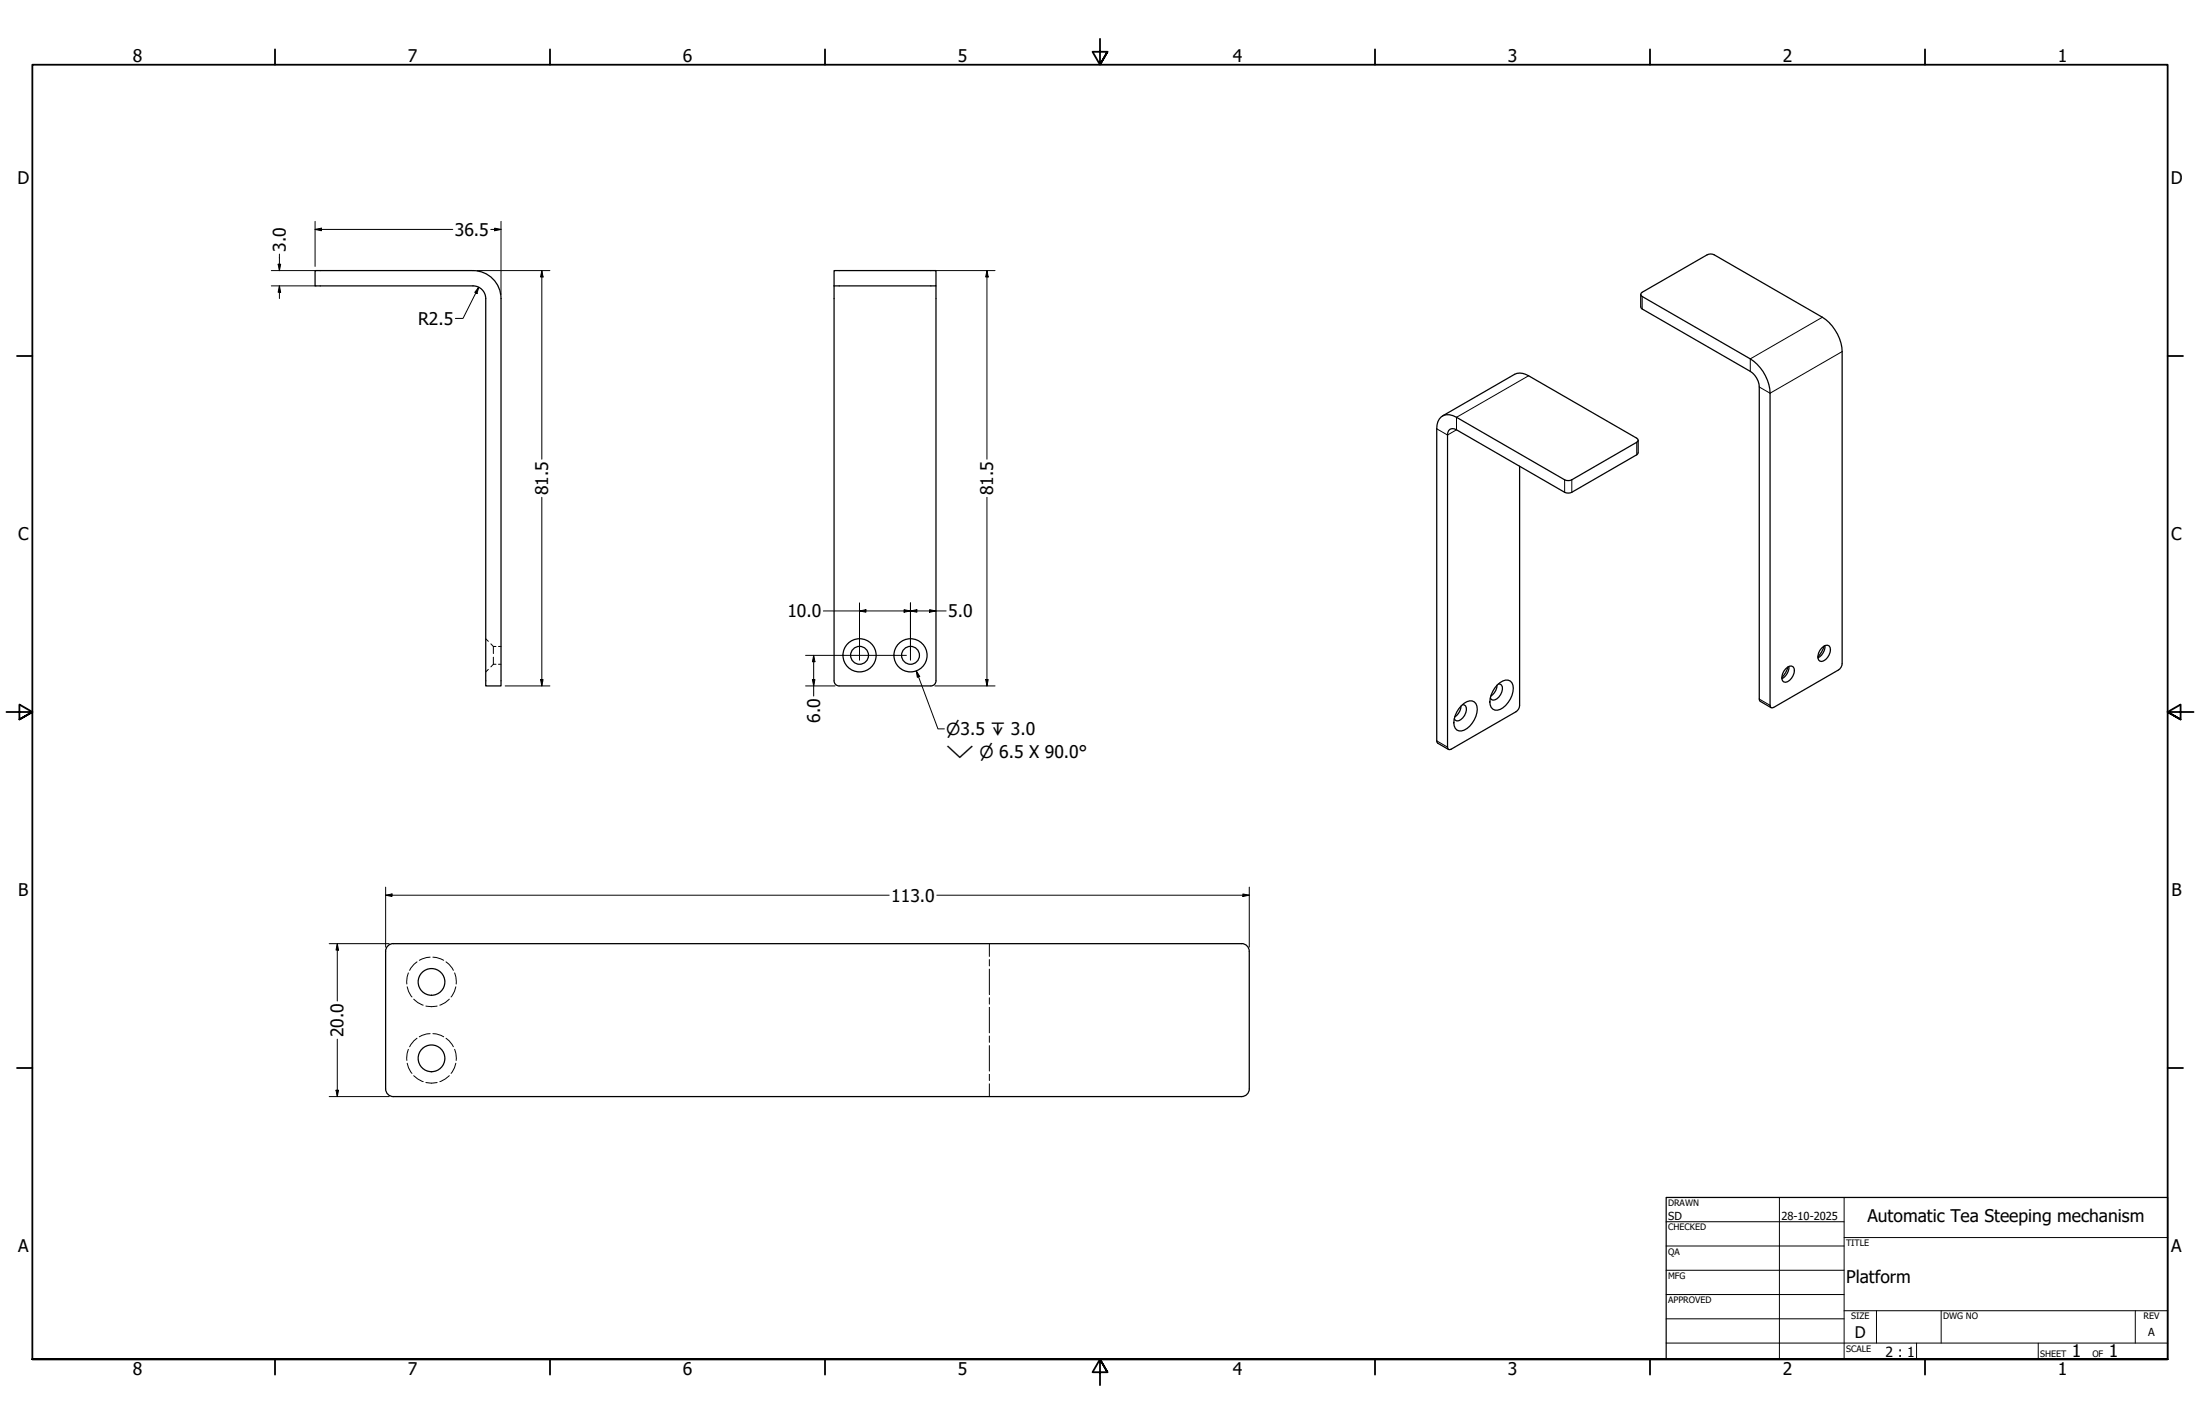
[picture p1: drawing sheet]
<svg xmlns="http://www.w3.org/2000/svg" width="864mm" height="559mm" viewBox="0 0 864 559" stroke-linecap="round" stroke-linejoin="round" font-family="sans-serif">
<!-- layer: Visible (ANSI) -->
<g fill="none" stroke="#000" stroke-width=".49">
<path d="M123.7 106.2h62a11 11 0 0 1 11 11v152h-6v-152a5 5 0 0 0-5-5h-62zM327.4 106.2h40v6h-40zM327.4 112.2l.1 155.5 .9 1.2 1 .3h36M367.4 112.2v155M644.1 115.5v4.9l.5 .8 42.5 24.5a7.8 7.8 0 0 1 3.5 6.2v122.4l.4 .9 4.3 2.5M644.2 115.1l25.9-15.1a3 3 0 0 1 2.8 0l42.5 24.5a17.4 17.4 0 0 1 7.7 13.5v122.5a3.2 3.2 0 0 1-1.4 2.4l-25.5 14.7-.9 .1-.4-.3-.1-123.1a17.1 17.1 0 0 0-7.7-13.5l-42.5-24.5-.5-.8zM566.2 163.2l28.3-16.3a5.4 5.4 0 0 1 5.5 .6l42.9 24.8v.9l-.4 .4-25.5 14.7a3.3 3.3 0 0 1-2.8 0l-42.5-24.5a4.7 4.7 0 0 0-7.3 1.7l-.4 2.8v122.4l.4 .9 4.2 2.5M643 172.8v4.9l-.5 .8-25.5 14.7a3.3 3.3 0 0 1-2.8 0l-42.5-24.5a2.15 2.15 0 0 0-2.5-.3 2.15 2.15 0 0 0-1 2.3l.1 123.1 .3 .3 1-.1 25.5-14.7a3.1 3.1 0 0 0 1.4-2.4v-93.9M715.1 254.3a1.94 1.94 0 0 1 3.3-.2 4.9 4.9 0 0 1-3.3 5.5 1.64 1.64 0 0 1-1.5-2.3l.3-1zM716.1 253.5l-1 2.3-1.5 2M716.4 253.3a5.3 5.3 0 0 1-2.8 4.9M367.4 267.2l-.6 1.4-1.4 .6"/>
<path d="M573.5 277.1a5.3 5.3 0 0 1-2.5 4.2M573.7 276.9a4.3 4.3 0 0 1 5-1.5 5.7 5.7 0 0 1 0 7.1 6.7 6.7 0 0 1-6 4.3 3.3 3.3 0 0 1-1.9-4.5 10.7 10.7 0 0 1 2.9-5.4zM574.1 276.5l.7 .1a3.5 3.5 0 0 1-.5 5.1 2 2 0 0 1-3.4 .4M587.7 268.9a5.3 5.3 0 0 1-2.5 4.3M587.8 268.7a4.4 4.4 0 0 1 5.1-1.4 5.8 5.8 0 0 1 0 7 6.7 6.7 0 0 1-6.1 4.4 3.3 3.3 0 0 1-1.8-4.6 11.1 11.1 0 0 1 2.8-5.4zM588.2 268.4a1.6 1.6 0 0 1 1.6 2.1 4.6 4.6 0 0 1-3.8 4.2l-1-.8M700.9 262.5a1.91 1.91 0 0 1 3.4-.2 4.9 4.9 0 0 1-3.4 5.4l-.7-.1a3.7 3.7 0 0 1 .7-5.1zM701.9 261.7l-1 2.2-1.4 2.1M702.2 261.5a5.4 5.4 0 0 1-2.7 4.8M487.4 370.3a3 3 0 0 1 3 3v54a3 3 0 0 1-3 3M487.4 370.3h-333a3 3 0 0 0-3 3v54a3 3 0 0 0 3 3h333"/>
<circle cx="337.4" cy="257.2" r="3.5"/>
<circle cx="337.4" cy="257.2" r="6.5"/>
<circle cx="357.4" cy="257.2" r="3.5"/>
<circle cx="357.4" cy="257.2" r="6.5"/>
<circle cx="169.4" cy="385.3" r="5.2"/>
<circle cx="169.4" cy="415.3" r="5.2"/>
</g>
<!-- layer: Hidden (ANSI) -->
<g fill="none" stroke="#000" stroke-width=".39">
<path d="M190.7 250.7l1 1M192.7 252.7l1 1M193.7 253.7v2.8M193.7 257.9v2.8M193.7 253.7h1M195.7 253.7h1M191.7 262.7l-1 1M193.7 260.7l-1 1M193.7 260.7h1M195.7 260.7h1M163.7 377.4l-1.2 1-1.7 2.4M168.8 375.6l-1.3 .1-2.9 1.1"/>
<path d="M169.9 375.6l1.4 .1 2.9 1.1M175.1 377.4l1.2 1 1.7 2.4M159.8 387.2l.6 1.8 1.3 2.2M160.3 381.8l-.5 1.6-.1 2.8M162.4 392.1a8.3 8.3 0 0 0 3.7 2.3M167.2 394.8l2.2 .2 2.2-.2M176.4 392.1a8.3 8.3 0 0 1-3.8 2.3M178.5 381.8l.5 1.6 .1 2.8M178.9 387.2l-.5 1.8-1.3 2.2M159.8 417.2l.6 1.8 1.3 2.2M160.3 411.8l-.5 1.6-.1 2.7M163.7 407.4l-1.2 1-1.7 2.4"/>
<path d="M168.8 405.6l-1.3 .1-2.9 1.2M169.9 405.6l1.4 .1 2.9 1.2M175.1 407.4l1.2 1 1.7 2.4M178.5 411.8l.5 1.6 .1 2.7M178.9 417.2l-.5 1.8-1.3 2.2M162.4 422.1l1.6 1.3 2.1 1.1M167.2 424.8l2.2 .3 2.2-.3M176.4 422.1l-1.6 1.3-2.2 1.1"/>
</g>
<!-- layer: Bend Centerline (ANSI) -->
<path d="M388.4 370.3v5M388.4 376.6v2.5M388.4 380.3v10M388.4 391.5v2.6M388.4 395.3v10M388.4 406.5v2.5M388.4 410.3v10M388.4 421.6v2.4M388.4 425.3v5" fill="none" stroke="#000" stroke-width=".39"/>
<!-- layer: Visible Narrow (ANSI) -->
<path d="M644.6 116.3v4.9M715.4 124.5l-28.3 16.3v4.9M723.1 138l-28.3 16.3-4.2-2.4M600 147.5l-28.3 16.3v4.9l-3.5 2-4.2-2.4M642.5 173.6v4.9M614.2 188.3v4.9M617 188.3v4.9M690.6 274.3l4.2 2.5M564 290.7l4.2 2.5" fill="none" stroke="#000" stroke-width=".39"/>
<!-- layer: Border (ANSI) -->
<g fill="none" stroke="#000" stroke-width=".71">
<path d="M107.9 19.4v6M215.9 19.4v6M323.8 19.4v6M431.8 15.2v10.2l-2.9-5.1h5.8l-2.9 5.1 2.9-5.1M539.8 19.4v6M647.7 19.4v6M755.6 19.4v6M6.7 139.7h6M850.9 139.7h6M2.5 279.4h10.2l-5.1-2.9v5.8l5.1-2.9-5.1 2.9M861.1 279.4h-10.2l5.1-2.9v5.8l-5.1-2.9 5.1 2.9M6.7 419.1h6"/>
<path d="M850.9 419.1h6M12.7 533.4v-508h838.2v508h-838.2h838.2M107.9 533.4v6M215.9 533.4v6M323.8 533.4v6M434.7 538.5l-2.9-5.1 2.9 5.1h-5.8l2.9-5.1v10.2M539.8 533.4v6M647.7 533.4v6M755.6 533.4v6"/>
</g>
<!-- layer: Title (ANSI) -->
<g fill="none" stroke="#000" stroke-width=".39">
<path d="M654 479.4h69.9M698.5 469.9v63.5M723.9 469.9v63.5M654 488.9h69.9M654 498.5h69.9M723.9 485.6h127M654 508h69.9M654 517.5h69.9M723.9 514.3h127M736.6 514.3v12.7M762 514.3v12.7M838.2 514.3v12.7"/>
<path d="M654 527h196.9M752.3 527v6.4M800.1 527v6.4"/>
</g>
<path d="M654 469.9h196.9v63.5h-196.9z" fill="none" stroke="#000" stroke-width=".49"/>
<!-- layer: Dimension (ANSI) -->
<g fill="none" stroke="#000" stroke-width=".39">
<path d="M109.7 99.7v6.5M123.7 90l2.5-.5v1.1zM123.7 90h54M123.7 86.9v17.7M192.7 90h4M194.2 89.5l2.5 .5-2.5 .6zM196.7 86.9v28.7M106.5 106.2h17.6M106.5 112.2h17.6M109.2 103.7h1l-.5 2.5zM109.7 112.2l.5 2.5h-1zM109.7 112.2v5"/>
<path d="M187.3 106.2h28.6M187.9 112.7l-.6 2.5-.9-.5zM187.9 112.7l-6.1 12.3h-3M212.7 106.2l.5 2.5h-1zM212.7 106.2v74M367 106.2h23.6M387.4 106.2l.5 2.5h-1zM387.4 106.2v74M212.7 195.2v74M387.4 195.2v74M323.2 239.7h48.2M337.4 239.7l2.5-.4v.9z"/>
<path d="M337.4 236.6v22.5M354.9 239.3l2.5 .4-2.5 .5zM357.4 239.7l2.5-.4v.9zM357.4 236.6v22.5M364.9 239.3l2.5 .4-2.5 .5zM316.2 257.2h39.6M319.4 257.2l.5 2.5h-1zM319.4 257.2v16M198.3 269.2h17.6M212.2 266.7h1l-.5 2.5zM316.2 269.2h11.6M318.9 266.7h1l-.5 2.5z"/>
<path d="M367 269.2h23.6M386.9 266.7h1l-.5 2.5zM151.4 351.3l2.5-.5v1zM151.4 351.3h197.6M151.4 348.1v23.6M367.7 351.3h122.7M487.9 350.8l2.5 .5-2.5 .5zM490.4 348.1v23.6M129.2 370.3h23.6M132.4 370.3l.5 2.5h-1zM132.4 370.3v22.5M132.4 407.8v22.5"/>
<path d="M129.2 430.3h23.6M131.9 427.8h1l-.5 2.5z"/>
</g>
<g fill="#000">
<path d="M123.7 90l2.5-.5v1.1z" fill-rule="evenodd"/>
<path d="M194.2 89.5l2.5 .5-2.5 .6z" fill-rule="evenodd"/>
<path d="M109.2 103.7h1l-.5 2.5z" fill-rule="evenodd"/>
<path d="M109.7 112.2l.5 2.5h-1z" fill-rule="evenodd"/>
<path d="M187.9 112.7l-.6 2.5-.9-.5z" fill-rule="evenodd"/>
<path d="M212.7 106.2l.5 2.5h-1z" fill-rule="evenodd"/>
<path d="M387.4 106.2l.5 2.5h-1z" fill-rule="evenodd"/>
<path d="M337.4 239.7l2.5-.4v.9z" fill-rule="evenodd"/>
<path d="M357.4 239.7l2.5-.4v.9z" fill-rule="evenodd"/>
<path d="M319.4 257.2l.5 2.5h-1z" fill-rule="evenodd"/>
<path d="M354.9 239.3l2.5 .4-2.5 .5z" fill-rule="evenodd"/>
<path d="M364.9 239.3l2.5 .4-2.5 .5z" fill-rule="evenodd"/>
<path d="M212.2 266.7h1l-.5 2.5z" fill-rule="evenodd"/>
<path d="M318.9 266.7h1l-.5 2.5z" fill-rule="evenodd"/>
<path d="M386.9 266.7h1l-.5 2.5z" fill-rule="evenodd"/>
<path d="M151.4 351.3l2.5-.5v1z" fill-rule="evenodd"/>
<path d="M487.9 350.8l2.5 .5-2.5 .5z" fill-rule="evenodd"/>
<path d="M132.4 370.3l.5 2.5h-1z" fill-rule="evenodd"/>
<path d="M131.9 427.8h1l-.5 2.5z" fill-rule="evenodd"/>
</g>
<!-- layer: Symbol (ANSI) -->
<path d="M359.7 263.3l1.3 2.1-.9 .4zM359.7 263.3l8.5 22.7h2.5" fill="none" stroke="#000" stroke-width=".39"/>
<path d="M359.7 263.3l1.3 2.1-.9 .4z" fill-rule="evenodd" fill="#000"/>
<g font-size="6.8">
<text x="52.1" y="24.4">8</text>
<text x="160.1" y="24.4">7</text>
<text x="268" y="24.4">6</text>
<text x="376" y="24.4">5</text>
<text x="483.9" y="24.4">4</text>
<text x="591.9" y="24.4">3</text>
<text x="699.8" y="24.4">2</text>
<text x="807.8" y="24.4">1</text>
<text x="6.8" y="72.4">D</text>
<text x="852.1" y="72.4">D</text>
<text x="178.5" y="92.5">36.5</text>
<text x="112.2" y="98.9" transform="rotate(-90 112.2 98.9)">3.0</text>
<text x="164.1" y="127.5">R2.5</text>
<text x="215.2" y="194.3" transform="rotate(-90 215.2 194.3)">81.5</text>
<text x="389.9" y="194.3" transform="rotate(-90 389.9 194.3)">81.5</text>
<text x="7.1" y="212.1">C</text>
<text x="852.3" y="212.1">C</text>
<text x="309.1" y="242.3">10.0</text>
<text x="372.2" y="242.3">5.0</text>
<text x="321.9" y="283.6" transform="rotate(-90 321.9 283.6)">6.0</text>
<text x="7.2" y="351.8">B</text>
<text x="349.8" y="353.8">113.0</text>
<text x="852.4" y="351.8">B</text>
<text x="134.9" y="407" transform="rotate(-90 134.9 407)">20.0</text>
<text x="733" y="479.7">Automatic Tea Steeping mechanism</text>
<text x="7.1" y="491.5">A</text>
<text x="852.3" y="491.5">A</text>
<text x="724.7" y="503.7">Platform</text>
<text x="813.3" y="532.6">1</text>
<text x="827.8" y="532.6">1</text>
<text x="52.1" y="539.4">8</text>
<text x="160.1" y="539.4">7</text>
<text x="268" y="539.4">6</text>
<text x="376" y="539.4">5</text>
<text x="483.9" y="539.4">4</text>
<text x="591.9" y="539.4">3</text>
<text x="699.8" y="539.4">2</text>
<text x="807.8" y="539.4">1</text>
</g>
<g font-size="6.5">
<text x="371.5" y="288.5">⌀3.5 ↧ 3.0</text>
<text x="371.5" y="297.3">⌵ ⌀ 6.5 X 90.0°</text>
</g>
<text font-size="6.3" x="728.1" y="524.9">D</text>
<text font-size="5.5" x="740.2" y="532.6">2 : 1</text>
<g font-size="4.3">
<text x="654.8" y="478.6">SD</text>
<text x="699.3" y="478.6">28-10-2025</text>
<text x="843.2" y="524.2">A</text>
</g>
<g font-size="3.5">
<text x="654.8" y="473.2">DRAWN</text>
<text x="654.8" y="482.8">CHECKED</text>
<text x="724.7" y="488.9">TITLE</text>
<text x="654.8" y="492.3">QA</text>
<text x="654.8" y="501.8">MFG</text>
<text x="654.8" y="511.4">APPROVED</text>
<text x="726.7" y="517.7">SIZE</text>
<text x="762.8" y="517.7">DWG NO</text>
<text x="841.4" y="517.7">REV</text>
<text x="724.7" y="530.4">SCALE</text>
<text x="800.9" y="532.6">SHEET</text>
<text x="821.3" y="532.6">OF</text>
</g>
</svg>
